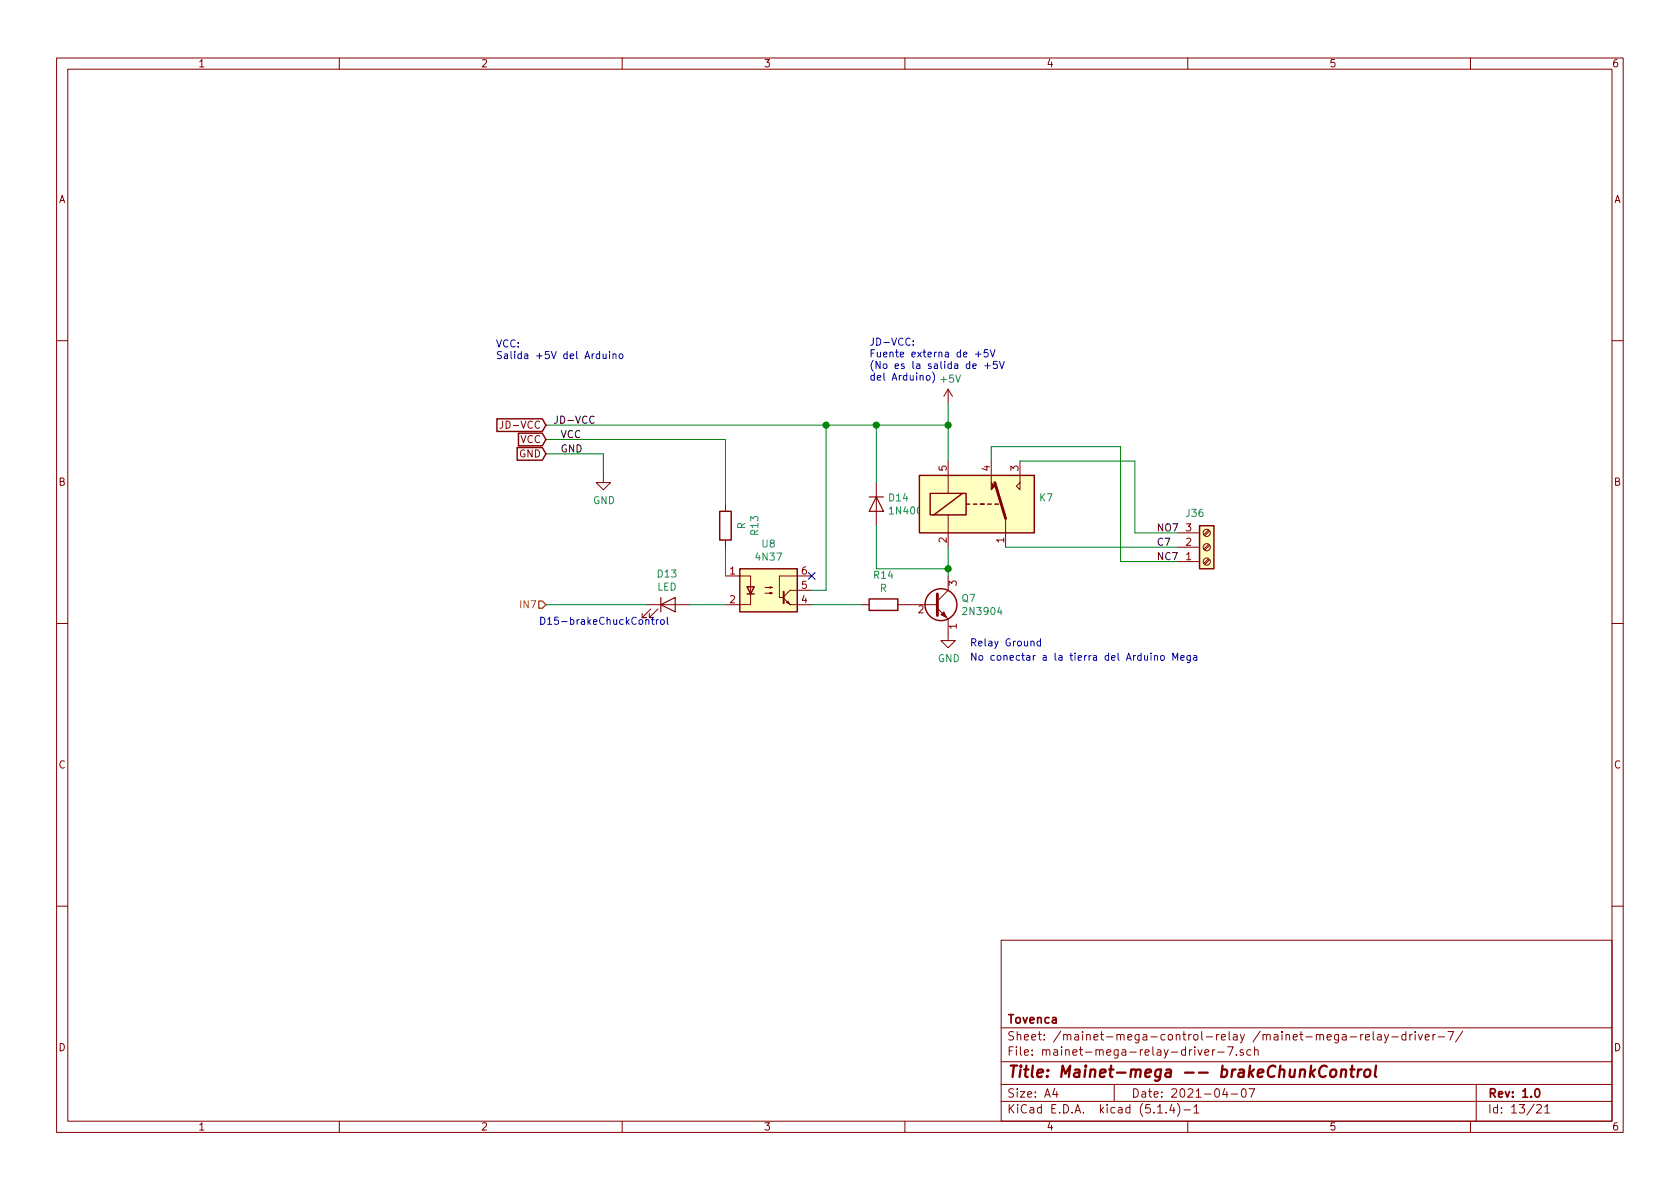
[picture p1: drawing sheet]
<svg xmlns="http://www.w3.org/2000/svg" width="297mm" height="210mm" viewBox="0 0 297 210" stroke-linecap="round" stroke-linejoin="round" font-family="sans-serif">
<g fill="none" stroke="#840000" stroke-width=".18">
<path d="M10 10.3h277v189.9h-277zM12 12.2h273v186.1h-273zM60 10.3v1.9M110 10.3v1.9M160 10.3v1.9M210 10.3v1.9M260 10.3v1.9M10 60.2h2M88.9 74.5v.9a.39 .39 0 0 1-.5 .3M167.6 68.8l-.7 1.3M167.6 68.8v2.6M167.6 68.8l.8 1.3"/>
<path d="M285 60.2h2M106.7 84.1v1.2h1.2l-1.2 1.3-1.3-1.3h1.3M128.3 89.1v1.3M128.3 95.5v1.3M154.9 85.3v7.7M167.6 81.5v5.7M167.6 91.1v5.7M175.3 81.5v3.8M177.8 91.7v5.1M180.3 85.3v1.3l-.6-.6zM180.3 81.5v3.8M208.3 99.3h3.8"/>
<path d="M208.3 96.8h3.8M208.3 94.2h3.8M213.7 93.7l-.9 .9M213.7 96.3l-.9 .8M213.7 98.8l-.9 .8M213.9 93.9l-.9 .8M213.9 96.4l-.9 .9M213.9 99l-.9 .8M10 110.3h2M114.3 106.9h7.6M115.1 107.7l-1.6 1.5h.8h-.8v-.7M116.3 107.7l-1.5 1.5h.8h-.8v-.7"/>
<path d="M128.3 101.8h4.4v5.1h-4.4M135.3 104.9h1.2l-.4 .1v-.2l.4 .1M135.3 103.9h1.2l-.4 .1v-.2l.4 .1M138.6 105.8l1.1 1.1h3.8M139.1 106.5l.2-.2 .3 .5zM143.5 101.8h-5.7v3.9h.6M143.5 104.4h-3.8l-1.1 1.1M152.4 106.9h1.3M158.7 106.9h7M165.7 107.6l1.9 1.9v3.8h1.3l-1.3 1.2-1.2-1.2h1.2M167.6 101.8v2.6l-1.9 1.9M285 110.3h2"/>
<path d="M10 160.2h2M177 166.3h108v32h-108zM285 160.2h2M60 198.3v1.9M110 198.3v1.9M160 198.3v1.9M177 194.8h108M177 191.8h108M177 187.8h108M177 181.8h108M186.5 192.5l-.4 1h1M186.8 193v1"/>
<path d="M197 191.8v3M204.7 196.8h.8M206.2 196.7v.1M207.2 195.2l-.4 1.1h.9M207.5 195.8v1M208.2 195.1a1.71 1.71 0 0 1 0 2.3M209.3 196.3h1.2M210 198.3v1.9M211.1 195.8l.4-.5v1.5M211.1 196.8h.9M211.8 185.6l.4 1 .3-1M213 186.1l.7-.1v-.3l-.4-.1-.3 .2 .1 .7h.6"/>
<path d="M214.4 185.6v1M214.8 185.6l-.3 .1-.1 .2M215.3 186h1.2M216.6 192.5l-.4 1h.9M216.9 193v1M217 185.1h1l-.6 1.5M217.7 193.5h1.1M218.6 186.5v.1M219.6 192.7l.4-.2a.94 .94 0 0 1 0 1.5 .82 .82 0 0 1-.4-1.3zM219.8 185.7l-.3-.1-.2 .2v.2l.5 .2v.3h-.5M220.8 192.5h1l-.6 1.5M221.2 185.7l-.4-.1-.4 .3 .1 .6 .3 .1 .4-.1"/>
<path d="M221.8 185.7l.2-.1 .4 .1 .1 .9M221.8 185.1v1.5M237.4 183h.5l.1 .9M238 183.3l-.5 .1-.2 .2 .2 .3 .5-.1M238.7 183.4h1.2M240.6 182.9v1M241 182.9l-.3 .1-.1 .2M241.4 183.4l.7-.1v-.3l-.4-.1-.3 .2 .1 .7h.6M242.8 182.4v1.3l.2 .2M243.6 183h.5l.1 .9M244.2 183.3l-.5 .1a.29 .29 0 0 0-.2 .2 .29 .29 0 0 0 .2 .3l.5-.1M244.8 182.9l.3 1"/>
<path d="M245.5 182.9l-.5 1.4-.2 .1M246.1 183.4h1.1M248.6 183l-.5-.1-.2 .3v.6l.2 .1 .5-.1M248.6 182.4v1.5M249.3 182.9v1M249.7 182.9l-.4 .3M250.2 182.4v.2M250.2 182.9v1M250.8 182.9l.3 1 .4-1M252 183.4l.7-.1-.1-.3-.4-.1-.2 .2 .1 .7h.5M253.4 182.9v1M253.8 182.9l-.4 .2v.1"/>
<path d="M254.3 183.4h1.1M256 182.4h1l-.6 1.5M258.6 182.3l-1.2 2M260 198.3v1.9M261 191.8v6.5M271.7 195.5l.2-.2h.4l.2 .5-.9 1h.9M273.1 195.8l.5-.5v1.5M273.1 196.8h.9"/>
<circle cx="213.4" cy="99.3" r=".63"/>
<circle cx="213.4" cy="94.2" r=".63"/>
<circle cx="213.4" cy="96.8" r=".63"/>
</g>
<path d="M271.5 192.7l.2-.2a.81 .81 0 0 1 .6 .6 .81 .81 0 0 1-.3 .8l-.1 .1a.79 .79 0 0 1-.4-1.3z" fill="none" stroke="#840000" stroke-width=".3"/>
<path d="M234.6 188.6a.88 .88 0 0 0-1 0 .88 .88 0 0 0-.4 1 .7 .7 0 0 0 .3 .8 .7 .7 0 0 0 .9-.1M235.4 189.3a.53 .53 0 0 1 .5-.2 .53 .53 0 0 1 .4 .4l-.1 .6a.54 .54 0 0 1-.5 .4 .54 .54 0 0 1-.5-.4zM237.2 189.3a.5 .5 0 0 1 .8 .1l-.1 1M237.2 189.1l-.2 1.3M238.7 189.1h.8M239.1 188.4l-.2 1.8 .1 .1 .3 .1M240.2 189.1l-.2 1.3M240.7 189.1a.55 .55 0 0 0-.6 .4M241.5 189.2a.53 .53 0 0 1 .8 .3l-.1 .6a.54 .54 0 0 1-.5 .4 .54 .54 0 0 1-.5-.4v-.6zM243.3 188.4l-.2 1.8 .2 .2" fill="none" stroke="#840000" stroke-width=".41"/>
<g fill="none" stroke="#840000" stroke-width=".25">
<path d="M87.9 74.1h8l.6 1.1-.6 1.1h-8zM91.4 79.1h4.5l.6 1.2-.6 1.1h-4.5zM91.7 76.6h4.2l.6 1.1-.6 1.1h-4.2zM127.3 90.4h2v5.1h-2zM162.6 84.1h20.3v10.1h-20.3zM164.5 87.2h6.3v3.9h-6.3zM170.2 87.2l-5.1 3.9M170.8 89.1h.6M172.1 89.1h.6M173.4 89.1h.6M174.6 89.1h.7M175.9 89.1h.6"/>
<path d="M212.1 93h2.5v7.6h-2.5zM130.8 100.6h10.2v7.6h-10.2zM132.1 103.8h1.2l-.6 1.2zM132.1 105h1.2M153.7 105.9h5v2h-5z"/>
<circle cx="166.4" cy="106.9" r="2.82"/>
</g>
<g fill="#ffffc2" stroke="#ffffc2" stroke-width=".18">
<path d="M212.1 93h2.5v7.6h-2.5z"/>
<path d="M130.8 100.6h10.2v7.6h-10.2z"/>
<path d="M162.6 84.1h20.3v10.1h-20.3z"/>
</g>
<path d="M153.7 87.9h2.5M154.9 87.9l1.3 2.5h-2.5zM116.8 106.9l2.6-1.2v2.5zM116.8 105.7v2.5" fill="none" stroke="#840000" stroke-width=".2"/>
<path d="M138.6 104.6v2.1" fill="none" stroke="#840000" stroke-width=".36"/>
<path d="M175.9 85.3l1.9 6.4M165.7 105v3.8" fill="none" stroke="#840000" stroke-width=".51"/>
<g fill="#840000" stroke="#840000" stroke-width=".18">
<path d="M166.4 108.7l.5-.5 .5 1z"/>
<path d="M175.3 85.3l.6 .7-.6 .6z"/>
</g>
<g fill="none" stroke="#008400" stroke-width=".18">
<path d="M96.5 75.2h71.1M96.5 77.7h31.8v11.4M146 75.2v29.2h-2.5M154.9 75.2v10.1M167.6 71.4v10.1M96.5 80.3h10.2v3.8M128.3 96.8v5M154.9 93v7.6h12.7M167.6 96.8v5M175.3 81.5v-2.5h22.8v20.3h10.2M177.8 96.8h30.5M180.3 81.5h20.4v12.7h7.6"/>
<path d="M96.5 106.9h17.8M121.9 106.9h6.4M143.5 106.9h8.9"/>
</g>
<path d="M95.2 106.3h.7l.6 .6-.6 .7h-.7z" fill="none" stroke="#848400" stroke-width=".25"/>
<path d="M105.1 73.7a.6 .6 0 0 0-.9 .4 .6 .6 0 0 0 .6 .7l.3-.1" fill="none" stroke="#000" stroke-width=".18"/>
<g fill="none" stroke="#0000c2" stroke-width=".18">
<path d="M106.6 62.6l.1 .8h.3l.2-.1M107.2 62.6v.8M107.8 62.1v.2M107.8 62.6v.8M108.4 62.7l.2-.1h.3v.8M108.4 62.6v.8M109.6 62.6h.3l.2 .2-.1 .6h-.3l-.2-.1zM161.5 60.9v.2M161.5 60.3v.1M163.8 66.5l.2-.1 .4 .1v.5l-.1 .2h-.3l-.2-.1zM164.9 65.8a1.47 1.47 0 0 1 0 1.9M172 64.7l.6-.1-.1-.2-.3-.1-.2 .2 .1 .6h.4"/>
<path d="M172.5 62.6h1M173 62.1v1M174.1 64.7h1M174.6 64.2v1M174.7 61.8h-.6l-.1 .7 .5-.2 .2 .3v.3l-.2 .2-.5-.1M175.1 61.8l.4 1.3 .4-1.3M176.3 63.9h-.6l-.1 .6 .2-.1 .5 .1v.5l-.2 .2-.5-.2M176.7 63.9l.4 1.3 .5-1.3M114.2 109.7l.2-.1h.3v.8M115.1 109.6h.5M115.3 109.1v1.1l.3 .2M116.1 109.6v.8"/>
<path d="M116.4 109.6l-.3 .2M116.8 109.7l.2-.1 .4 .1v.5l-.1 .2h-.3l-.2-.1zM118 109.1v1.1l.2 .2M184 113.4h-.4l-.2 .2 .1 .6h.5M184 112.9v1.3M204.1 116l.2-.1 .3 .1v.8M204.1 115.9v.9M205.3 116l.3-.1 .2 .1 .1 .5-.2 .2-.3 .1-.1-.2zM207.4 116.8v-1.3l.4 .9 .4-.9v1.3M208.8 116.3l.6-.1-.1-.2-.4-.1-.1 .2v.6h.5M210.5 115.9v1l-.3 .3-.3-.1M210.5 116l-.4-.1-.2 .2 .1 .6h.5"/>
<path d="M211.1 116h.5v.8M211.6 116.2l-.4 .1-.2 .2 .2 .3 .4-.1"/>
</g>
<g fill="#008400" stroke="#008400" stroke-width=".25">
<circle cx="146.1" cy="75.2" r=".51"/>
<circle cx="154.9" cy="75.2" r=".51"/>
<circle cx="167.6" cy="75.2" r=".51"/>
<circle cx="167.6" cy="100.6" r=".51"/>
</g>
<path d="M142.9 101.2l1.2 1.3M144.1 101.2l-1.2 1.3" fill="none" stroke="#000084" stroke-width=".18"/>
<text font-size="2.8" fill="#840000" x="178" y="190.5">Title: Mainet-mega -- brakeChunkControl</text>
<g font-size="2.1" fill="#840000">
<text x="178" y="184">Sheet: /mainet-mega-control-relay /mainet-mega-relay-driver-7/</text>
<text x="178" y="181">Tovenca</text>
<text x="178" y="186.7">File: mainet-mega-relay-driver-7.sch</text>
<text x="178" y="196.9">KiCad E.D.A. kicad (5.1.4)-1</text>
<text x="178" y="194.1">Size: A4</text>
<text x="200" y="194.1">Date: 2021-04-07</text>
<text x="263" y="194.1">Rev: 1.0</text>
<text x="263" y="196.9">Id: 13/21</text>
</g>
<g font-size="1.8" fill="#840000">
<text x="35" y="11.9">1</text>
<text x="85" y="11.9">2</text>
<text x="135" y="11.9">3</text>
<text x="185" y="11.9">4</text>
<text x="235" y="11.9">5</text>
<text x="285" y="11.9">6</text>
<text x="10.4" y="35.9">A</text>
<text x="285.4" y="35.9">A</text>
<text x="89.2" y="75.8">JD-VCC</text>
<text x="91.8" y="80.9">GND</text>
<text x="92" y="78.4">VCC</text>
<text x="167.4" y="83.3" transform="rotate(-90 167.4 83.3)">5</text>
<text x="175" y="83.3" transform="rotate(-90 175 83.3)">4</text>
<text x="180.1" y="83.3" transform="rotate(-90 180.1 83.3)">3</text>
<text x="10.4" y="85.9">B</text>
<text x="285.4" y="85.9">B</text>
<text x="167.4" y="96" transform="rotate(-90 167.4 96)">2</text>
<text x="177.5" y="96" transform="rotate(-90 177.5 96)">1</text>
<text x="209.7" y="94">3</text>
<text x="129.1" y="101.6">1</text>
<text x="141.8" y="101.6">6</text>
<text x="209.7" y="99.1">1</text>
<text x="209.7" y="96.5">2</text>
<text x="129.1" y="106.7">2</text>
<text x="141.8" y="106.7">4</text>
<text x="141.8" y="104.1">5</text>
<text x="169.2" y="103.6" transform="rotate(-90 169.2 103.6)">3</text>
<text x="162.4" y="108.5">2</text>
<text x="169.2" y="111.2" transform="rotate(-90 169.2 111.2)">1</text>
<text x="10.4" y="135.9">C</text>
<text x="285.4" y="135.9">C</text>
<text x="10.4" y="185.9">D</text>
<text x="285.4" y="185.9">D</text>
<text x="35" y="199.9">1</text>
<text x="85" y="199.9">2</text>
<text x="135" y="199.9">3</text>
<text x="185" y="199.9">4</text>
<text x="235" y="199.9">5</text>
<text x="285" y="199.9">6</text>
</g>
<g font-size="1.8" fill="#0000c2">
<text x="87.6" y="61.4">VCC:</text>
<text x="87.6" y="63.5">Salida +5V del Arduino</text>
<text x="153.7" y="61.1">JD-VCC:</text>
<text x="153.7" y="63.2">Fuente externa de +5V</text>
<text x="153.7" y="65.2">(No es la salida de +5V</text>
<text x="153.7" y="67.3">del Arduino)</text>
<text x="95.2" y="110.5">D15-brakeChuckControl</text>
<text x="171.4" y="116.8">No conectar a la tierra del Arduino Mega</text>
<text x="171.4" y="114.3">Relay Ground</text>
</g>
<g font-size="1.8" fill="#008484">
<text x="166.4" y="67.7">+5V</text>
<text x="104.9" y="89.1">GND</text>
<text x="157.2" y="88.7">D14</text>
<text x="183.8" y="88.7">K7</text>
<text x="131.8" y="93.6" transform="rotate(-90 131.8 93.6)">R</text>
<text x="134.1" y="94.6" transform="rotate(-90 134.1 94.6)">R13</text>
<text x="157.6" y="91">1N4007</text>
<text x="209.8" y="91.4">J36</text>
<text x="133.8" y="99.1">4N37</text>
<text x="134.8" y="96.8">U8</text>
<text x="116.2" y="104.4">LED</text>
<text x="116.3" y="102.1">D13</text>
<text x="154.6" y="102.4">R14</text>
<text x="155.6" y="104.7">R</text>
<text x="170.1" y="106.4">Q7</text>
<text x="170.6" y="108.8">2N3904</text>
<text x="165.8" y="117.1">GND</text>
</g>
<g font-size="1.8">
<text x="97.8" y="74.9">JD-VCC</text>
<text x="99.1" y="77.5">VCC</text>
<text x="99.1" y="80">GND</text>
<text x="204.5" y="94">NO7</text>
<text x="204.5" y="99.1">NC7</text>
<text x="204.5" y="96.5">C7</text>
</g>
<text font-size="1.8" fill="#848400" x="92.3" y="107.6">IN7</text>
</svg>
